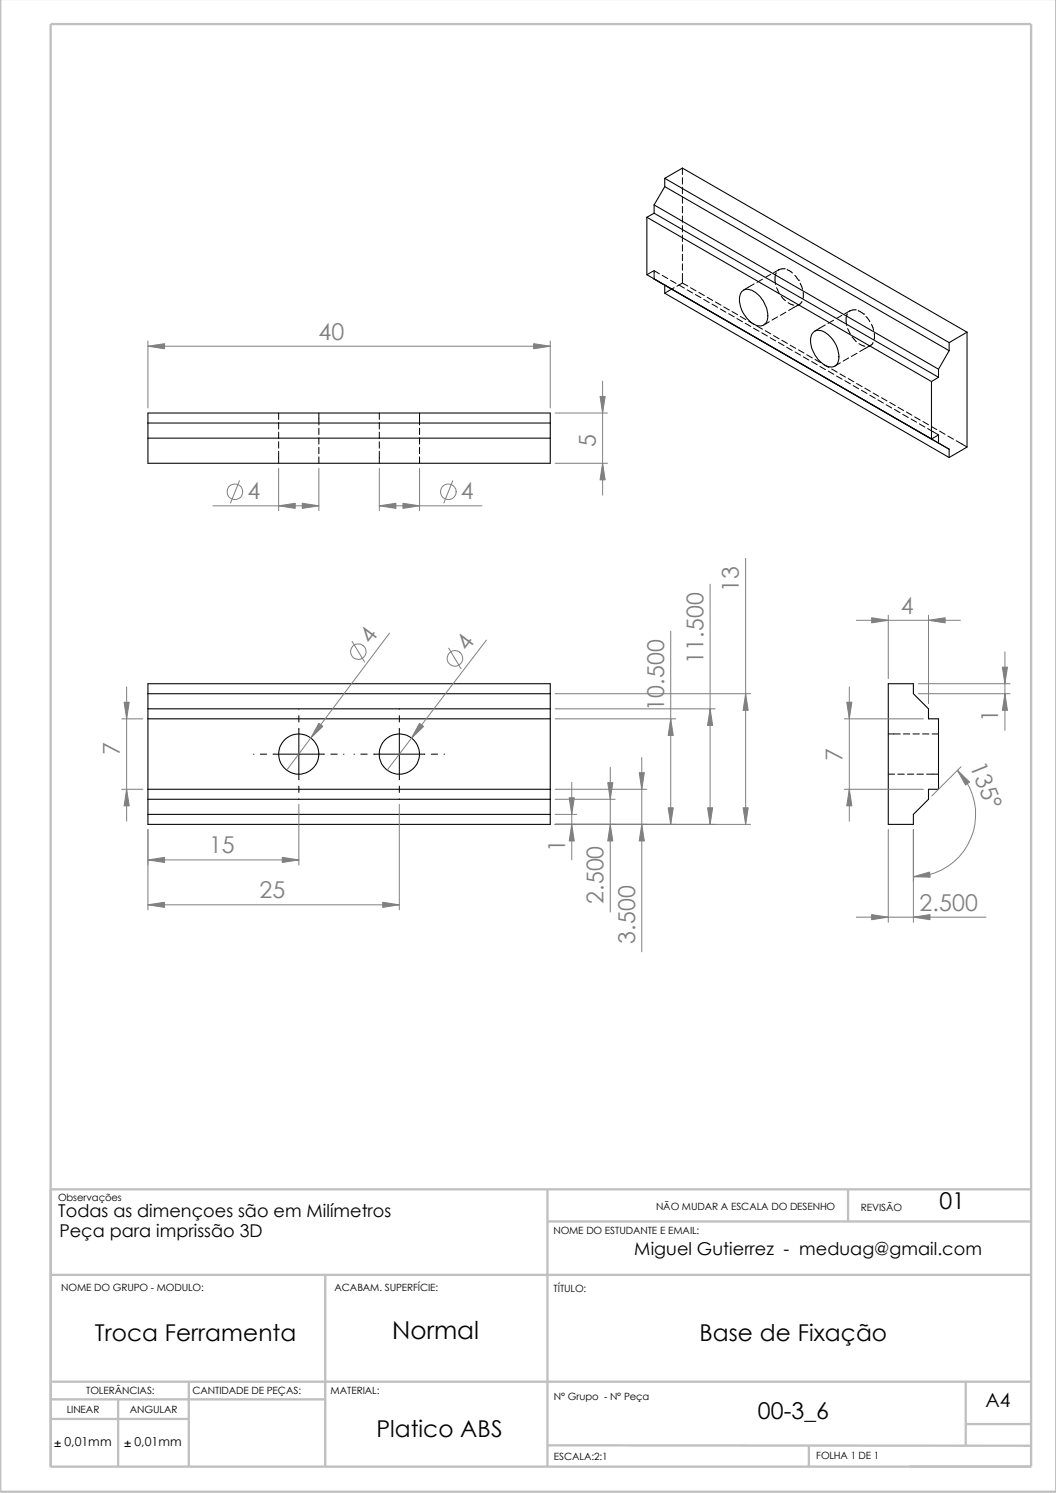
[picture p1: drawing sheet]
<svg xmlns="http://www.w3.org/2000/svg" width="210mm" height="297mm" viewBox="0 0 210 297" stroke-linecap="round" stroke-linejoin="round" font-family="sans-serif">
<g fill="none" stroke="#c0c0c0" stroke-width=".47">
<path d="M0 -.1v296.9h210.1v-296.9M10.1 236.6h195M108.9 236.6v55.3M168.7 236.5v6.4M10.1 253.6h195M64.7 253.6v38.3M108.9 243h96.2M10 278.4h54.6M10.4 274.9h194.7M23.5 278.4v13.2M37.5 274.9v17M192.1 274.8v12.7"/>
<path d="M10.1 291.8h195v-287h-195v287.1M10.2 282.3h27.3M108.9 287.5l96.2 .1M160.9 287.5v4.3M192.1 283.3h13"/>
</g>
<g fill="none" stroke="#000" stroke-width=".21">
<path d="M132.2 37.1l56.6 32.7M132.2 37.1l-2.1 3.7M132.2 35.5l56.6 32.7M132.2 35.5v1.6M132.2 35.5l3.5-2.1 56.6 32.7M128.7 43.2v11.5l60.1 34.7v1.6M128.7 43.2l56.6 32.7M130.1 40.8l56.5 32.6M130.1 42.4l-1.4 .8M130.1 42.4l56.5 32.7M130.1 40.8v1.6M130.1 55.5h.1"/>
<path d="M132.2 56.7v1.6l56.6 32.7M147.5 58a1.72 1.72 0 0 1 2.4 0 5.8 5.8 0 0 1 2.6 5.9 1.71 1.71 0 0 1-2.6 .6 5.7 5.7 0 0 1-2.7-6zM161.9 66a2.49 2.49 0 0 1 3.1 .9 5.2 5.2 0 0 1 1.5 5.4 1.87 1.87 0 0 1-2.8 .1 5.8 5.8 0 0 1-2.3-5.7zM185.3 75.9v11.4l1.3-.8v1.6M186.6 73.4v1.7M186.6 75.1l-1.3 .8M188.8 69.8l-2.2 3.6M188.8 68.2v1.6M192.3 66.1l-3.5 2.1M192.3 66.1v22.8l-3.5 2.1M29.4 82.2h80v10h-80zM29.4 87.2h80"/>
<path d="M29.4 84.2h80M29.4 136h80v28h-80zM29.4 138h80M176.7 136h5v2l3 3v2h1.9v14h-1.9v2l-3 3v2h-5zM29.4 157h80M29.4 143h80M29.4 141h80M29.4 159h80M29.4 162h80"/>
<circle cx="59.4" cy="150" r="4"/>
<circle cx="79.4" cy="150" r="4"/>
</g>
<g fill="none" stroke="#000" stroke-width=".2">
<path d="M135.7 33.4v1.3M135.7 35.3v1.3M135.7 37.3v1.2M135.7 39.2v1.2M130.1 53.8v1.7M130.1 53.8l1 .7M130.1 53.8l-1.4 .9M131.7 54.8l1.1 .6M133.3 55.8l1.2 .6M134.1 57.2l-1.9 1.1M135 56.7l1.1 .6M135.7 56.3l1.1 .6"/>
<path d="M135.7 56.3l-1.1 .6M135.7 41.1v1.2M135.7 43v1.2M135.7 44.9v1.2M135.7 46.8v1.2M135.7 48.7v1.3M135.7 50.6v1.3M135.7 52.5v1.3M135.7 54.4v1.9M136.7 57.7l1.1 .6M137.3 57.2l1.1 .7M138.3 58.6l1.1 .6"/>
<path d="M139 58.2l1.1 .6M140 59.6l1.1 .6M140.6 59.1l1.1 .7M150 56.5l-2.1 1.2M151.6 55.5l-1.1 .7M153.3 54.6l-1.1 .6M154.3 54.2l-.2 .9 .2 1.5M154.4 57.2l.6 1.2M154.9 53.6l-1.1 .7M155.4 58.9l.8 .9M156 53.5h.1M156 53.5h-.6l-.6 .3"/>
<path d="M156.5 53.6l1.1 .7M158.1 54.8l.7 1M158.8 55.8h.1M159.1 56.3l.5 1.2M159.5 60l-.4 .5-.6 .2M159.7 58.1v1.3M141.6 60.5l1.1 .6M142.3 60.1l1.1 .6M143.3 61.5l1.1 .6M143.9 61l1.1 .7M144.9 62.4l1.1 .6M145.6 62l1.1 .6"/>
<path d="M146.6 63.4l1.1 .6M147.2 62.9l1.1 .7M148.2 64.3l1.1 .6M148.9 63.9l1.1 .6M149.9 65.3l1.1 .6M150.5 64.9l1.1 .6M151.5 66.2l1.1 .6M152.2 65.8l1.1 .6M153 64l-1.1 .6M153.2 67.2l1.1 .6M153.8 66.8l1.1 .6M154.6 63l-1.1 .7"/>
<path d="M154.8 68.1l1.1 .6M155.5 67.7l1.1 .6M156.3 62.1l-1.1 .6M156.5 69.1l1.1 .6M156.7 60.2l1.2 .5M157.1 68.7l1.1 .6M158.1 70l1.1 .7M158.8 69.6l1.1 .6M159 60.6l-2.2 1.2M159.8 71l1.1 .6M160.4 70.6l1.1 .6M161.4 71.9l1.1 .7"/>
<path d="M162.1 71.5l1.1 .6M163.1 72.9l1.1 .6M163.7 72.5l1.1 .6M164.1 64.6l-2.1 1.3M164.7 73.8l1.1 .7M165.4 73.4l1.1 .6M165.8 63.7l-1.1 .6M166.4 74.8l1.1 .6M167 74.4l1.1 .6M167.1 72.2l-1.1 .6M167.4 62.7l-1.1 .7M168 75.7l1.1 .7"/>
<path d="M168.5 62.4l-.1 .2a3.2 3.2 0 0 0 0 2.2M168.6 65.4l.5 1.1M168.7 75.3l1.1 .6M168.8 71.2l-1.1 .6M169.1 61.8l-1.1 .6M169.5 67l.8 1M169.7 76.7l1.1 .6M170.1 61.6h.1M170.1 61.6l-.6 .1-.6 .2M170.3 76.3l1.1 .6M170.4 70.3l-1.1 .6M170.7 61.8l1.1 .7"/>
<path d="M170.8 68.4l1.2 .5M171.3 77.6l1.1 .7M171.8 62.5h.1M172 77.2l1.1 .7M172.2 62.9l.8 1.1M173 78.6l1.1 .6M173.1 68.7l-2.1 1.2M173.3 64.5l.4 1.2M173.6 68.2l-.4 .5-.6 .2M173.7 78.2l1.1 .6M173.7 65.7h.1M173.9 66.3l-.1 1.3"/>
<path d="M174.6 79.5l1.1 .7M175.3 79.1l1.1 .7M55.4 82.2v1.2M55.4 84.1v1.2M55.4 86v1.2M55.4 87.9v1.3M55.4 89.8v2.4M63.4 82.2v2.3M63.4 85.2v1.2M63.4 87.1v1.2M63.4 89v1.3M63.4 90.9v1.3"/>
<path d="M75.4 82.2v1.2M75.4 84.1v1.2M75.4 86v1.2M75.4 87.9v1.3M75.4 89.8v2.4M83.4 82.2v2.3M83.4 85.2v1.2M83.4 87.1v1.2M83.4 89v1.3M83.4 90.9v1.3M176.2 80.5l1.1 .7M177 80.1l1.1 .6"/>
<path d="M177.9 81.4l1.1 .7M178.6 81l1.1 .7M179.5 82.4l1.1 .7M180.3 82l1.1 .6M181.2 83.4l1.1 .6M181.9 82.9l1.1 .7M182.8 84.3l1.1 .7M183.6 83.9l1.1 .6M184.5 85.3l2.1 1.2M185.2 84.8l1.1 .7M186.9 85.8l1.1 .6M188.5 86.7l1.1 .7"/>
<path d="M190.2 87.7l2.1 1.2M50.4 150h.1M51.8 150h1.2M54.3 150h10.2M59.4 141v.1M59.4 142.4v1.2M59.4 144.9v10.2M59.4 156.4v1.2M59.4 158.9v.1M65.8 150h1.3M68.3 150h.1M70.4 150h.1"/>
<path d="M71.8 150h1.2M74.3 150h10.2M79.4 141v.1M79.4 142.4v1.2M79.4 144.9v10.2M79.4 156.4v1.2M79.4 158.9v.1M85.8 150h1.2M88.3 150h.1M176.7 154h1.2M176.7 146h2.3M178.6 154h1.2"/>
<path d="M179.7 146h1.2M180.5 154h1.2M181.6 146h1.2M182.4 154h1.2M183.5 146h1.2M184.3 154h2.3M185.4 146h1.2"/>
</g>
<g fill="none" stroke="#808080" stroke-width=".2">
<path d="M29.4 67.9v13.3M29.4 68.9h80M109.4 67.9v13.3M119.8 75.8v22.7M47.6 95.6l-1.8 4.5M55.4 93.2v8.4M63.4 93.2v8.4M75.4 93.2v8.4M83.4 93.2v8.4M90 95.6l-1.7 4.5M110.4 92.2h10.4M110.4 82.2h10.4"/>
<path d="M42.3 100.6h21.1M75.4 100.6h20.4M141.2 116.2v47.8M148.3 111.1v52.9M25.2 136.7v26.7M70 127.6l2.5 4.1M77.5 125.9l-20.5 27.3M89.2 128.9l2.5 4.2M96.7 127.3l-19.7 25.9M110.4 138h38.9M133.4 125.6v38.4M168.9 136.7v26.7"/>
<path d="M170.3 123.4h20.7M176.7 122.4v12.6M182.6 138h18.3M182.6 136h18.3M184.7 122.4v17.6M199.9 129.7v15.6M24.2 143h4.2M24.2 157h4.2M110.4 143h24M110.4 141h31.8M110.4 157h18.3M110.4 159h11.9"/>
<path d="M113.7 155.7v15.4M121.4 152.7v28.7M127.6 150.7v38.7M167.9 143h15.7M167.9 157h15.7M190.4 153.2a12.4 12.4 0 0 1 2.7 13.5 12.4 12.4 0 0 1-11.4 7.7M191.1 152.5l-5.8 5.8M29.4 171.1h30M29.4 165v16M59.4 160v12.1M79.4 160v21M110.4 164h38.9"/>
<path d="M110.4 162h4.3M176.7 165v18.5M181.7 165v18.5M29.4 180h50M170.3 182.5h25.8"/>
<circle cx="46.7" cy="97.8" r="1.56"/>
<circle cx="89.2" cy="97.8" r="1.56"/>
<circle cx="71.3" cy="129.6" r="1.55"/>
<circle cx="90.5" cy="131" r="1.55"/>
</g>
<g fill="#808080" stroke="#808080" stroke-width=".2">
<path d="M140.7 160.7h1l-.5 3.3z"/>
<path d="M56.1 170.6l3.3 .5-3.3 .5z"/>
<path d="M133.4 143l.5 3.3h-1z"/>
<path d="M132.9 160.7h1l-.5 3.3z"/>
<path d="M141.2 141l.5 3.3h-1z"/>
<path d="M113.2 158.7h1l-.5 3.3z"/>
<path d="M127.1 153.7h1l-.5 3.3z"/>
<path d="M127.6 164l.5 3.3h-1z"/>
<path d="M29.4 171.1l3.3-.5v1z"/>
<path d="M63.4 143.9l.8 .6-2.4 2.3z"/>
<path d="M148.3 138l.5 3.3h-1z"/>
<path d="M147.8 160.7h1l-.5 3.3z"/>
<path d="M121.4 164l.5 3.3h-1z"/>
<path d="M120.9 155.7h1l-.5 3.3z"/>
<path d="M83.4 143.9l.8 .6-2.4 2.4z"/>
<path d="M76.1 179.5l3.3 .5-3.3 .5z"/>
<path d="M113.7 164l.5 3.3h-1z"/>
<path d="M29.4 180l3.3-.5v1z"/>
<path d="M25.2 157l.5 3.3h-1z"/>
<path d="M24.7 139.7h1l-.5 3.3z"/>
<path d="M184.7 123.4l3.3-.5v1z"/>
<path d="M173.4 122.9l3.3 .5-3.3 .5z"/>
<path d="M199.3 132.7h1.1l-.5 3.3z"/>
<path d="M199.9 138l.5 3.3h-1.1z"/>
<path d="M181.7 174.4l3.2-.9 .1 1z"/>
<path d="M190.4 153.2l2.4 2.4-.8 .6z"/>
<path d="M173.4 181.9l3.3 .6-3.3 .5z"/>
<path d="M181.7 182.5l3.3-.6v1.1z"/>
<path d="M168.4 139.7h1l-.5 3.3z"/>
<path d="M168.9 157l.5 3.3h-1z"/>
<path d="M119.8 92.2l.6 3.3h-1.1z"/>
<path d="M119.3 78.9h1.1l-.6 3.3z"/>
<path d="M60.1 100.1l3.3 .5-3.3 .5z"/>
<path d="M55.4 100.6l3.3-.5v1z"/>
<path d="M29.4 68.9l3.3-.5v1z"/>
<path d="M106.1 68.4l3.3 .5-3.3 .5z"/>
<path d="M75.4 100.6l3.3-.5v1z"/>
<path d="M80.1 100.1l3.3 .5-3.3 .5z"/>
</g>
<text font-size="4.9" x="78" y="266.4">Normal</text>
<g font-size="4.6" fill="#808080">
<text x="63.3" y="67.6">40</text>
<text x="118.5" y="88.9" transform="rotate(-90 118.5 88.9)">5</text>
<text x="49.2" y="99.3">4</text>
<text x="91.7" y="99.3">4</text>
<text x="147" y="117.8" transform="rotate(-90 147 117.8)">13</text>
<text x="179.2" y="122.1">4</text>
<text x="73.7" y="128.4" transform="rotate(-53 73.7 128.4)">4</text>
<text x="92.9" y="129.7" transform="rotate(-53 92.9 129.7)">4</text>
<text x="139.9" y="132" transform="rotate(-90 139.9 132)">11.500</text>
<text x="132.1" y="141.4" transform="rotate(-90 132.1 141.4)">10.500</text>
<text x="198.5" y="143.7" transform="rotate(-90 198.5 143.7)">1</text>
<text x="23.9" y="150.2" transform="rotate(-90 23.9 150.2)">7</text>
<text x="167.6" y="151.3" transform="rotate(-90 167.6 151.3)">7</text>
<text x="192.8" y="152.3" transform="rotate(68 192.8 152.3)">135°</text>
<text x="41.6" y="169.7">15</text>
<text x="112.4" y="169.5" transform="rotate(-90 112.4 169.5)">1</text>
<text x="51.6" y="178.7">25</text>
<text x="120" y="179.8" transform="rotate(-90 120 179.8)">2.500</text>
<text x="182.9" y="181.1">2.500</text>
<text x="126.3" y="187.7" transform="rotate(-90 126.3 187.7)">3.500</text>
</g>
<g font-size="4.6">
<text x="186.8" y="240.6">01</text>
<text x="18.9" y="266.7">Troca Ferramenta</text>
<text x="139.1" y="266.7">Base de Fixação</text>
<text x="74.8" y="285.9">Platico ABS</text>
<text x="150.7" y="282.4">00-3_6</text>
</g>
<text font-size="3.9" x="196" y="280">A4</text>
<g font-size="3.5">
<text x="11.6" y="242">Todas as dimençoes são em Milímetros</text>
<text x="11.8" y="246.1">Peça para imprissão 3D</text>
<text x="126.2" y="249.7">Miguel Gutierrez - meduag@gmail.com</text>
</g>
<g font-size="2.5">
<text x="10.8" y="287.9">± 0,01mm</text>
<text x="24.7" y="287.9">± 0,01mm</text>
</g>
<g font-size="2">
<text x="11.6" y="239">Observações</text>
<text x="110.1" y="245.5">NOME DO ESTUDANTE E EMAIL:</text>
<text x="130.5" y="240.7">NÃO MUDAR A ESCALA DO DESENHO</text>
<text x="171.2" y="240.9">REVISÃO</text>
<text x="12.2" y="256.9">NOME DO GRUPO - MODULO:</text>
<text x="66.5" y="256.9">ACABAM. SUPERFÍCIE:</text>
<text x="110.1" y="257">TÍTULO:</text>
<text x="13.3" y="281.1">LINEAR</text>
<text x="17.1" y="277.4">TOLERÂNCIAS:</text>
<text x="25.8" y="281.1">ANGULAR</text>
<text x="38.3" y="277.4">CANTIDADE DE PEÇAS:</text>
<text x="65.7" y="277.4">MATERIAL:</text>
<text x="110.2" y="278.5">N° Grupo - N° Peça</text>
<text x="110.2" y="290.4">ESCALA:2:1</text>
<text x="162.3" y="290.3">FOLHA 1 DE 1</text>
</g>
</svg>
